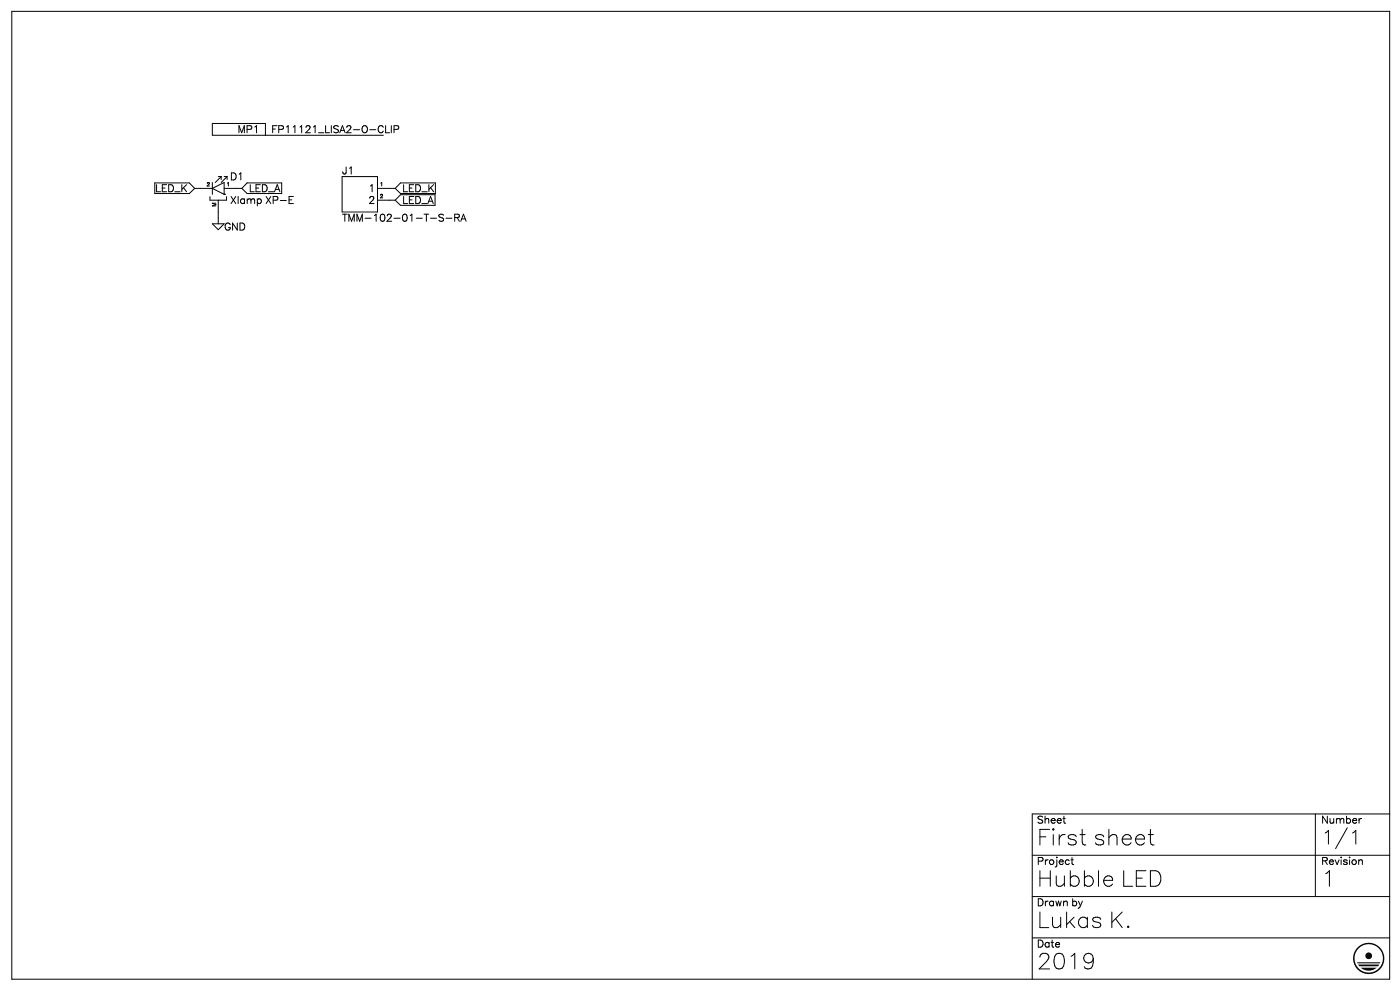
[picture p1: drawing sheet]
<svg xmlns="http://www.w3.org/2000/svg" width="297mm" height="210mm" viewBox="0 0 297 210" stroke-linecap="round" stroke-linejoin="round" font-family="sans-serif">
<g fill="none" stroke="#000" stroke-width=".21">
<path d="M2.5 2.4h292v205h-292zM32.8 38.7h7.3l1.1 1.2M41.2 39.9h3.8M41.2 39.9l-1.1 1.1h-7.3M45 38.7v2.5M45 39.9l2.5-1.2v2.5M45 39.9l2.5 1.3M46.2 37.4h.7M46.9 37.4l-1.3 1.3M46.9 37.4v.6M47.5 37.4h.6l-1.2 1.3M47.5 39.9h3.8"/>
<path d="M51.3 39.9l1.1 1.1h7.3M56.3 28.7v-2.5h-11.3v2.5h36.3M59.7 38.7h-7.3l-1.1 1.2M72.5 37.4h7.5v7.5h-7.5zM80 39.9h3.8M83.8 39.9l1.1 1.1h7.4M84.1 26.6l.4 .3-.1 .4-.3 .1M92.3 38.7h-7.4l-1.1 1.2M44.5 41.7v.7h3.5M45 47.4h2.5l-1.3 1.3zM46.2 42.4v5M47.5 41.2h.1"/>
<path d="M80 42.4h3.8M83.8 42.4l1.1 1.1h7.3M92.2 41.2h-7.3l-1.1 1.2M94.5 46.2h1.3M96.4 46.1l.8-.1 .2-.2-.1-.3-.9-.1v1.5M96.9 46.1l.5 .8M97.6 46.9l.6-1.5 .6 1.5M97.9 46.4h.7M278.7 172.4v17.5M286.9 176.3l.4-.4v2.9M294.5 172.4h-75.7v35M218.8 189.9h75.7"/>
<path d="M218.8 181.2h75.7M218.8 198.7h75.7"/>
</g>
<g fill="#000">
<path d="M287.7 200.7a3.3 3.3 0 0 1 2.4-1v.3a3 3 0 0 0-2.8 4.3 3 3 0 0 0 5.1 .5 3 3 0 0 0-1.7-4.8h-.6v-.3a3.3 3.3 0 0 1 3.2 4.2 3.3 3.3 0 0 1-4.9 2 3.3 3.3 0 0 1-.7-5.2zM288.4 205h3.3a2.59 2.59 0 0 1-3.3 0zM287.8 204.3h4.5l-.3 .4h-3.9zM287.6 203.8h4.9l-.1 .2h-4.7z"/>
<circle cx="290.1" cy="202.4" r=".71"/>
</g>
<g font-size="5.3">
<text x="219.4" y="179.1">First sheet</text>
<text x="219.4" y="187.9">Hubble LED</text>
<text x="279.8" y="187.9">1</text>
<text x="219.4" y="196.7">Lukas K.</text>
<text x="219.4" y="205.6">2019</text>
</g>
<text font-size="4.6" x="279.8" y="178.9">1/1</text>
<g font-size="2.4">
<text x="49.7" y="28.3">MP1</text>
<text x="57.1" y="28.3">FP11121_LISA2-O-CLIP</text>
<text x="32.1" y="41">LED_K</text>
<text x="48.7" y="38.5">D1</text>
<text x="52.6" y="41">LED_A</text>
<text x="72.3" y="37.1">J1</text>
<text x="78" y="41">1</text>
<text x="85" y="41">LED_K</text>
<text x="48.7" y="43.4">Xlamp XP-E</text>
<text x="72.3" y="47">TMM-102-01-T-S-RA</text>
<text x="78" y="43.4">2</text>
<text x="85" y="43.4">LED_A</text>
<text x="47.3" y="49.1">GND</text>
<text x="219.4" y="174.7">Sheet</text>
<text x="279.8" y="174.7">Number</text>
<text x="219.4" y="183.5">Project</text>
<text x="279.8" y="183.5">Revision</text>
<text x="219.4" y="192">Drawn by</text>
<text x="219.4" y="200.8">Date</text>
</g>
<g font-size="1.2">
<text x="43.7" y="39.5">2</text>
<text x="48" y="39.5">1</text>
<text x="80.4" y="39.5">1</text>
<text x="45.5" y="44.1" transform="rotate(-90 45.5 44.1)">M</text>
<text x="80.4" y="42">2</text>
</g>
</svg>
